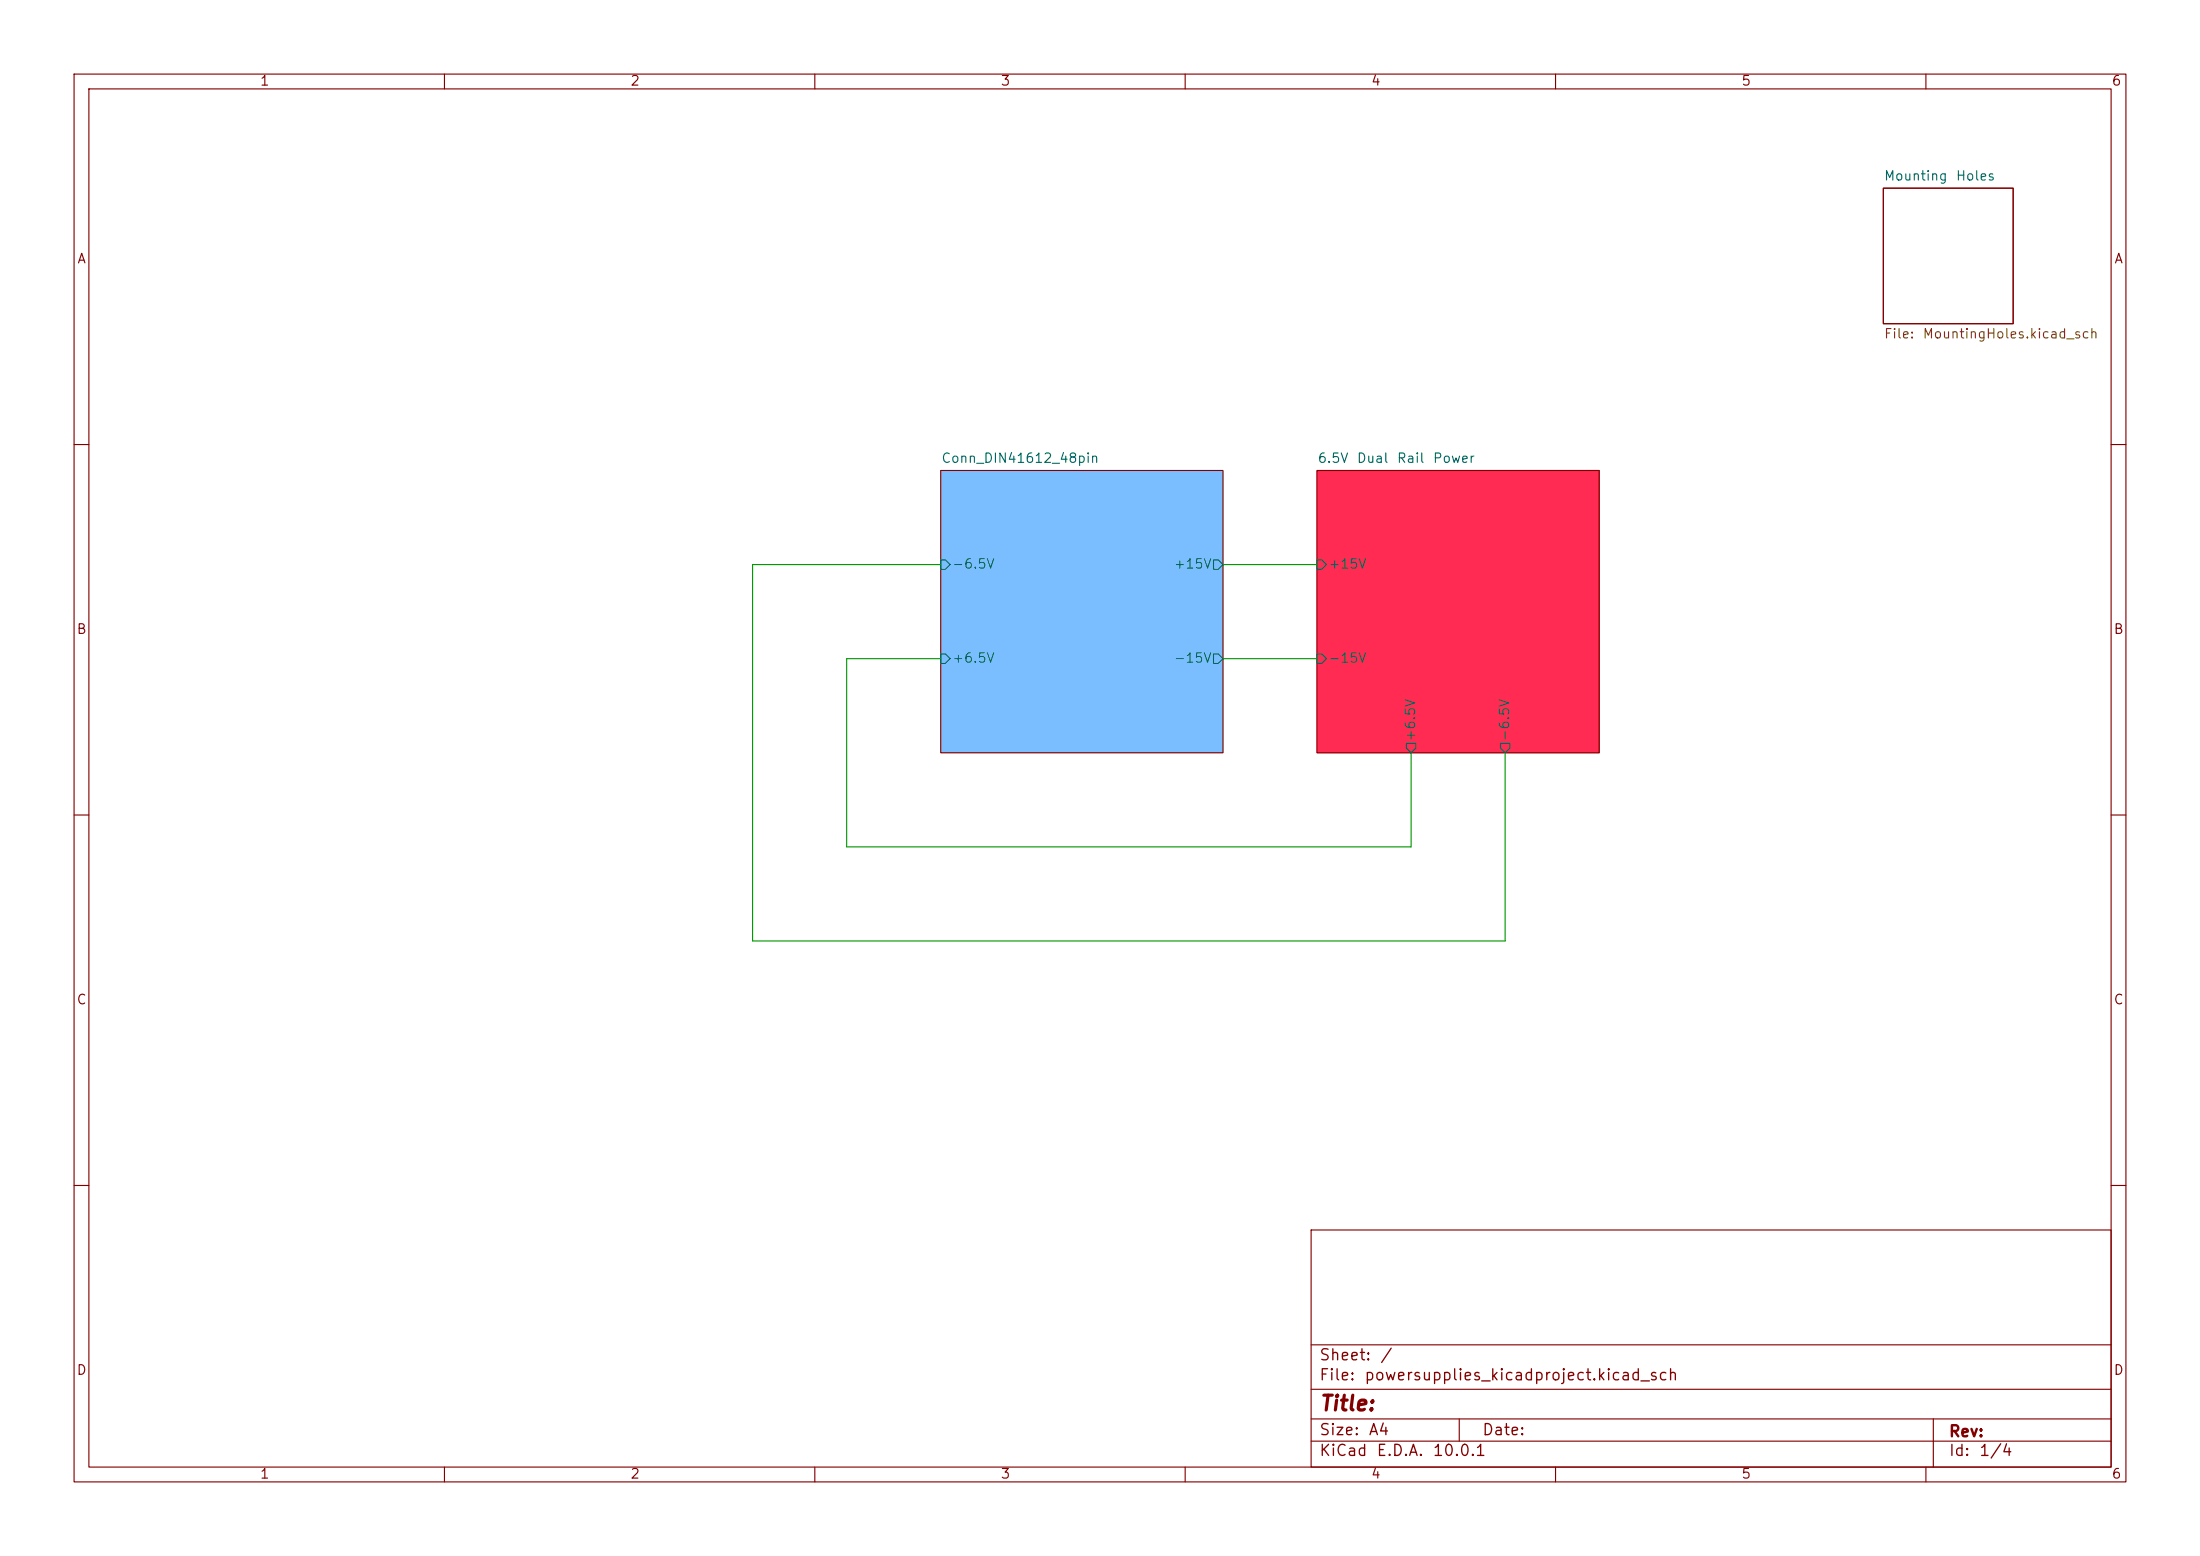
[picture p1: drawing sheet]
(kicad_sch
 (version 20260306)
 (generator "eeschema")
 (generator_version "10.0")
 (paper "A4")
 (lib_symbols)
 (wire
  (pts (xy 190.5 114.3) (xy 114.3 114.3))
  (stroke (width 0) (type default)))
 (wire
  (pts (xy 190.5 101.6) (xy 190.5 114.3))
  (stroke (width 0) (type default)))
 (wire
  (pts (xy 101.6 127) (xy 101.6 76.2))
  (stroke (width 0) (type default)))
 (wire
  (pts (xy 165.1 76.2) (xy 177.8 76.2))
  (stroke (width 0) (type default)))
 (wire
  (pts (xy 203.2 127) (xy 101.6 127))
  (stroke (width 0) (type default)))
 (wire
  (pts (xy 203.2 101.6) (xy 203.2 127))
  (stroke (width 0) (type default)))
 (wire
  (pts (xy 165.1 88.9) (xy 177.8 88.9))
  (stroke (width 0) (type default)))
 (wire
  (pts (xy 114.3 114.3) (xy 114.3 88.9))
  (stroke (width 0) (type default)))
 (wire
  (pts (xy 114.3 88.9) (xy 127 88.9))
  (stroke (width 0) (type default)))
 (wire
  (pts (xy 101.6 76.2) (xy 127 76.2))
  (stroke (width 0) (type default)))
 (sheet
  (at 254.254 25.4)
  (size 17.526 18.288)
  (exclude_from_sim no)
  (in_bom yes)
  (on_board yes)
  (dnp no)
  (fields_autoplaced yes)
  (stroke (width 0.1524) (type solid))
  (fill (color 0 0 0 0))
  (property "Sheetname" "Mounting Holes" (at 254.254 24.6884 0) (show_name no) (do_not_autoplace no) (effects (font (size 1.27 1.27)) (justify left bottom)))
  (property "Sheetfile" "MountingHoles.kicad_sch" (at 254.254 44.2726 0) (show_name no) (do_not_autoplace no) (effects (font (size 1.27 1.27)) (justify left top))))
 (sheet
  (at 127 63.5)
  (size 38.1 38.1)
  (exclude_from_sim no)
  (in_bom yes)
  (on_board yes)
  (dnp no)
  (fields_autoplaced yes)
  (stroke (width 0.1524) (type solid))
  (fill (color 123 190 255 1))
  (property "Sheetname" "Conn_DIN41612_48pin" (at 127 62.7884 0) (show_name no) (do_not_autoplace no) (effects (font (size 1.27 1.27)) (justify left bottom)))
  (property "Sheetfile" "Conn_DIN41612_48pin.kicad_sch" (at 127 102.1846 0) (hide yes) (show_name no) (do_not_autoplace no) (effects (font (size 1.27 1.27)) (justify left top)))
  (pin "-6.5V" input (at 127 76.2 180) (effects (font (size 1.27 1.27)) (justify left)))
  (pin "+6.5V" input (at 127 88.9 180) (effects (font (size 1.27 1.27)) (justify left)))
  (pin "+15V" output (at 165.1 76.2 0) (effects (font (size 1.27 1.27)) (justify right)))
  (pin "-15V" output (at 165.1 88.9 0) (effects (font (size 1.27 1.27)) (justify right))))
 (sheet
  (at 177.8 63.5)
  (size 38.1 38.1)
  (exclude_from_sim no)
  (in_bom yes)
  (on_board yes)
  (dnp no)
  (fields_autoplaced yes)
  (stroke (width 0.1524) (type solid))
  (fill (color 255 43 82 1))
  (property "Sheetname" "6.5V Dual Rail Power" (at 177.8 62.7884 0) (show_name no) (do_not_autoplace no) (effects (font (size 1.27 1.27)) (justify left bottom)))
  (property "Sheetfile" "6.5V_dual_rail_power.kicad_sch" (at 177.8 102.1846 0) (hide yes) (show_name no) (do_not_autoplace no) (effects (font (size 1.27 1.27)) (justify left top)))
  (pin "+15V" input (at 177.8 76.2 180) (effects (font (size 1.27 1.27)) (justify left)))
  (pin "+6.5V" output (at 190.5 101.6 270) (effects (font (size 1.27 1.27)) (justify left)))
  (pin "-6.5V" output (at 203.2 101.6 270) (effects (font (size 1.27 1.27)) (justify left)))
  (pin "-15V" input (at 177.8 88.9 180) (effects (font (size 1.27 1.27)) (justify left))))
 (sheet_instances
  (path ""
   (page "1")))
 (embedded_fonts no))
